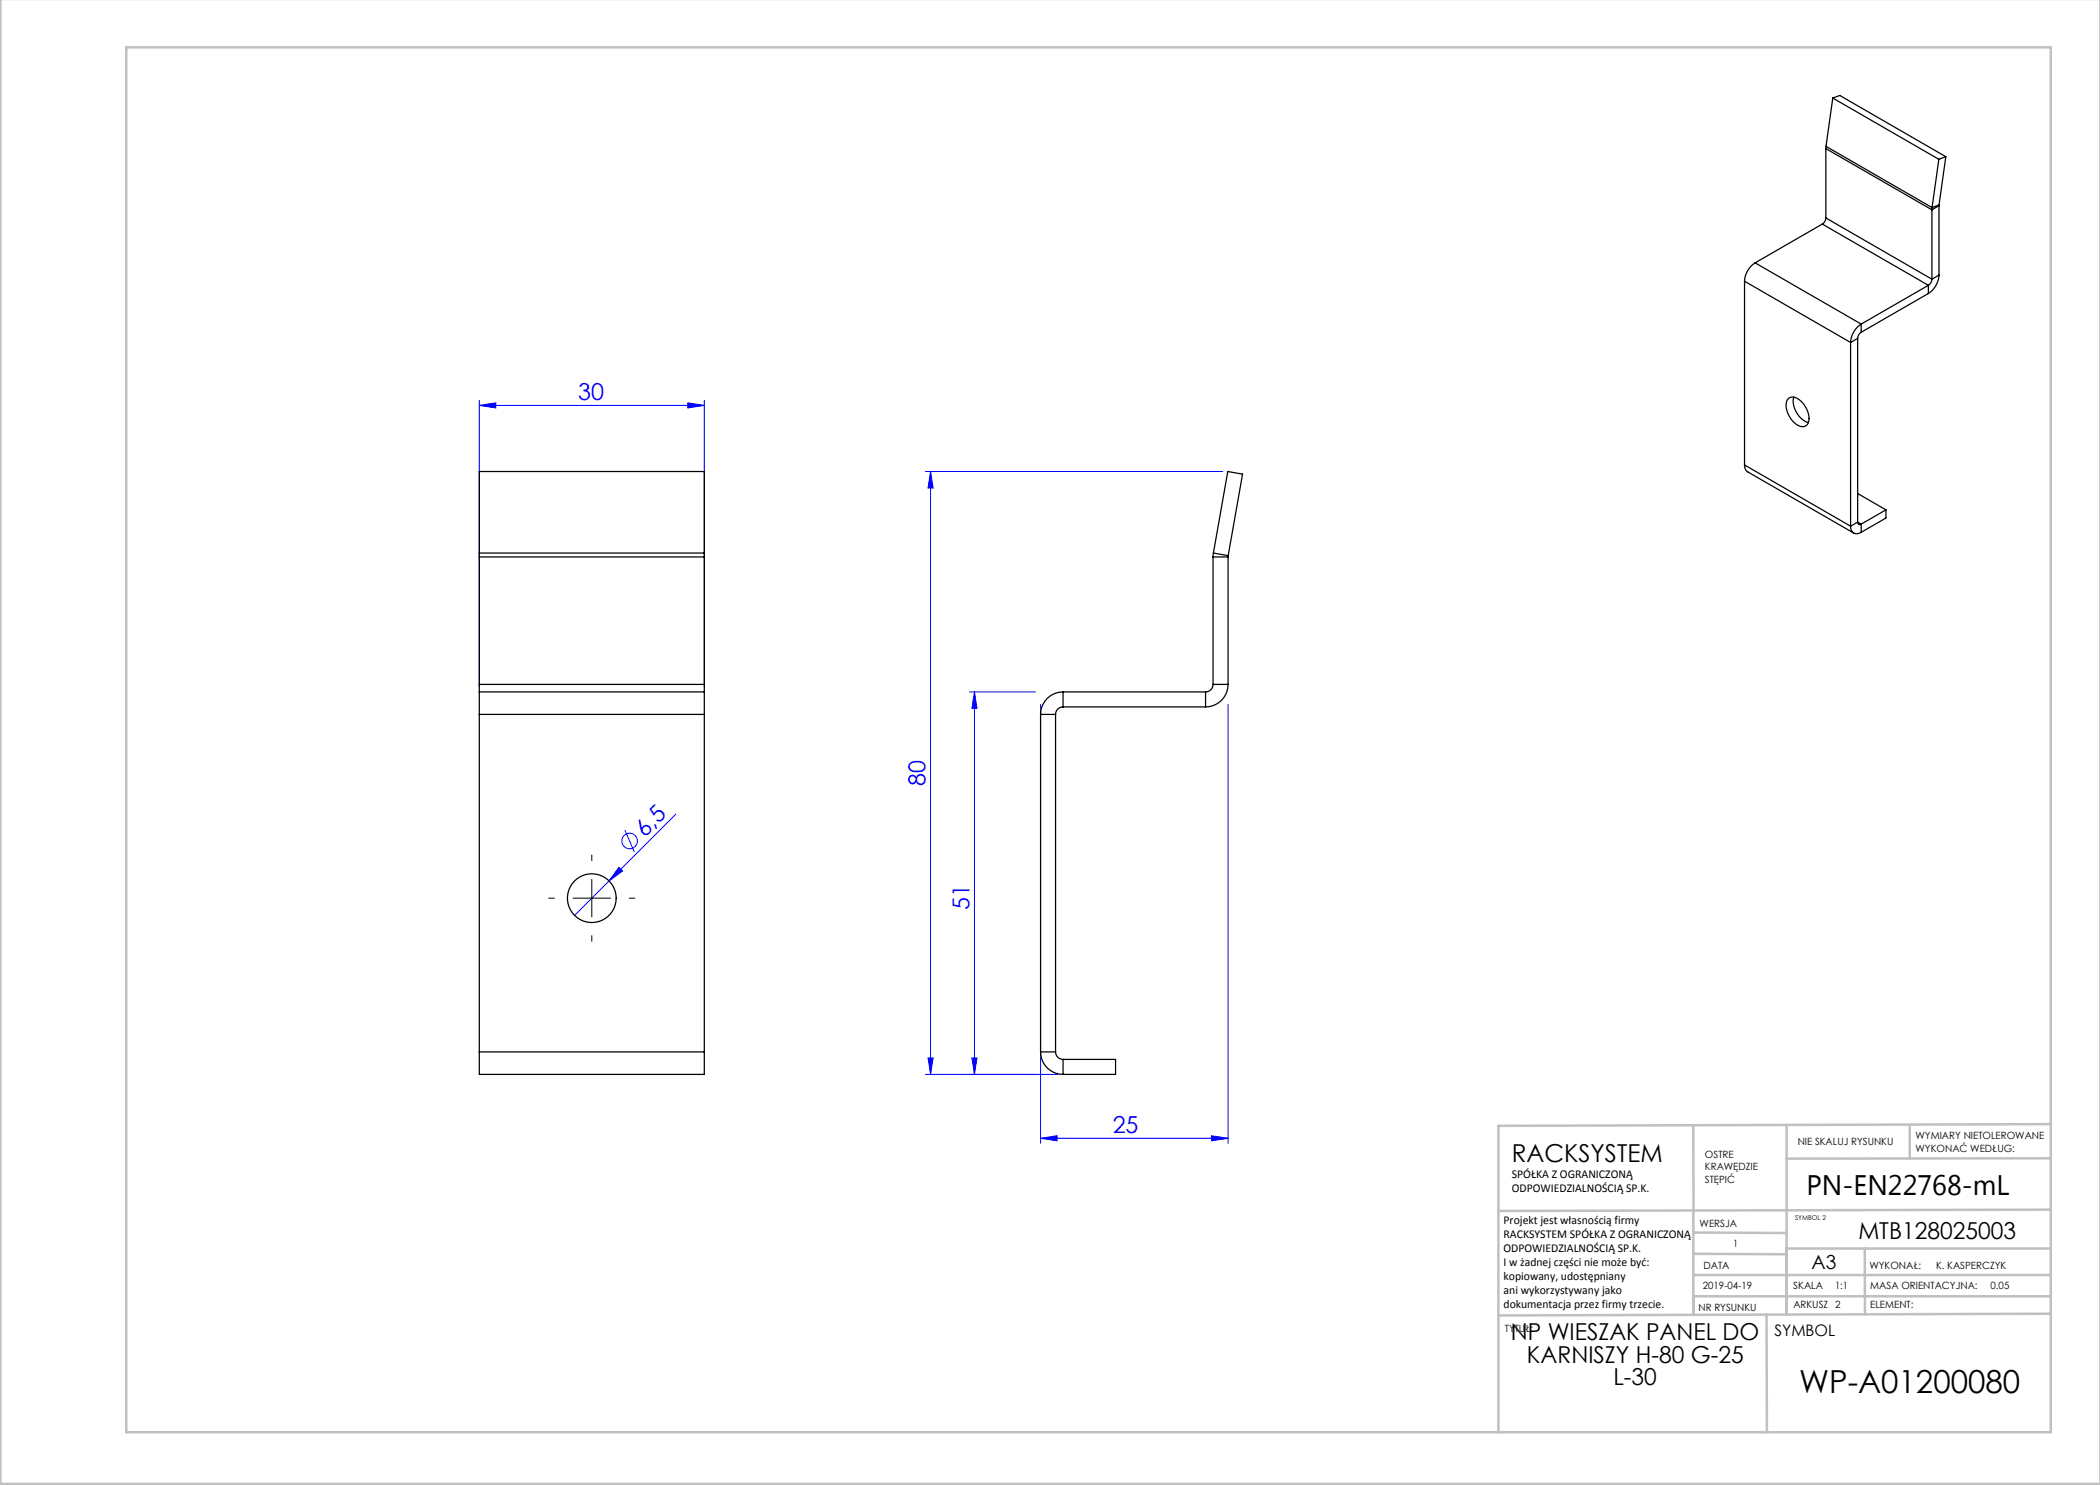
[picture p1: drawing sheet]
<svg xmlns="http://www.w3.org/2000/svg" width="420mm" height="297mm" viewBox="0 0 420 297" stroke-linecap="round" stroke-linejoin="round" font-family="sans-serif">
<g fill="none" stroke="#00f" stroke-width=".2">
<path d="M95.9 81.1l3.3-.5v1zM95.9 80.1v57.3M95.9 81.1h45M137.6 80.6l3.3 .5-3.3 .5zM140.9 80.1v57.3M185.1 94.3h59.5M186.1 94.3l.5 3.3h-1zM186.1 94.3v120.6M193.9 138.4h13.2M194.9 138.4v76.5M194.9 138.4l.5 3.3h-1zM208.1 140.9v87.8"/>
<path d="M245.6 140.9v87.8M123.8 173.5l.7 .7-2.7 2zM125 166l1.9 4.4M135.2 162.8l-20.3 20.3M185.1 214.9h26.5M185.6 211.6h1l-.5 3.3zM194.4 211.6h1l-.5 3.3zM208.1 227.7l3.3-.5v1zM208.1 227.7h37.5M242.3 227.2l3.3 .5-3.3 .5z"/>
<circle cx="125.9" cy="168.2" r="1.56"/>
</g>
<g fill="none" stroke="#c0c0c0" stroke-width=".5">
<path d="M.1 -.1v296.9h419.9M25.2 9.5h385v276.9h-385zM338.7 225.2v16.9M357.3 225v37.9M382 225.4v6.3M410.1 224.8l-110.4 .4v61.2M410.1 231.7h-52.8M338.7 259.3h71.5M338.7 255h71.5M338.7 250.8l18.6 .1M338.7 246.5l18.6 .1M338.7 242.1v20.9"/>
<path d="M373 249.7v13.2M410.1 241.9l-110.4 .3M410.2 249.7h-52.9v13.2M353.3 262.9l.1 23.5M410.2 262.7l-110.5 .4"/>
</g>
<path d="M109.7 179.6h1.2M114.6 179.6h7.5M118.4 171v1.1M118.4 175.9v7.5M125.9 179.6h1.1M118.4 187.1v1.2" fill="none" stroke="#000" stroke-width=".2"/>
<g fill="#00f">
<path d="M123.8 173.5l.7 .7-2.7 2z"/>
<path d="M95.9 81.1l3.3-.5v1zM137.6 80.6l3.3 .5-3.3 .5z"/>
<path d="M242.3 227.2l3.3 .5-3.3 .5zM208.1 227.7l3.3-.5v1z"/>
<path d="M194.4 211.6h1l-.5 3.3zM194.9 138.4l.5 3.3h-1z"/>
<path d="M186.1 94.3l.5 3.3h-1zM185.6 211.6h1l-.5 3.3z"/>
</g>
<g fill="none" stroke="#000" stroke-width=".25">
<path d="M366.6 19.6l21.2 12.3M366.6 19.6l-1.4 9.7M366.6 19.6l1.3-.5 21.3 12.2M365.2 29.7l21.2 12.3M365.2 29.7v13.9M365.2 29.3v.4M365.2 29.3l21.2 12.2M387.8 31.9l-1.4 9.6M389.2 31.3l-1.4 .6M389.2 31.3l-1.4 9.7M348.9 56.2l21.2 12.3M348.9 56.2v36.8"/>
<path d="M351 52.6a4.7 4.7 0 0 0-2.1 3.6M351 52.6l21.2 12.2M364.5 44.8l-13.5 7.8M364.5 44.8l21.2 12.3M365.2 43.6a1.56 1.56 0 0 1-.7 1.2M365.2 43.6l21.2 12.2M385.7 58.7l-13.5 7.8M385.7 57.1l-13.5 7.7M385.7 57.1v1.6M386.4 55.8a1.56 1.56 0 0 1-.7 1.3M386.4 42v13.8M386.4 41.5v.5"/>
<path d="M387.8 55a4.7 4.7 0 0 1-2.1 3.7M387.8 41.1l-1.4 .9M387.8 41.1v13.9M387.8 55l-1.4 .8M387.8 41v.1M387.8 41l-1.4 .5M357.7 79.7a1.81 1.81 0 0 1 2.5 .6 4.4 4.4 0 0 1 1.4 4.4 1.44 1.44 0 0 1-2.3 .2 4.4 4.4 0 0 1-1.8-4.9zM358.8 79.4a4.6 4.6 0 0 0 2.9 5.1M370.1 68.5v36.7M371.5 67.7l-1.4 .8M371.5 67.7v36.7M372.2 64.8a4.7 4.7 0 0 0-2.1 3.7"/>
<path d="M372.2 66.5a1.56 1.56 0 0 0-.7 1.2M372.2 64.8v1.7M348.9 93l.2 1 .4 .4 21.2 12.2M348.9 93l21.2 12.2M371.5 98.7l5.7 3.3M95.9 110.6v.8M95.9 110.6v-16.3h45v16.3M95.9 111.4v25.5M95.9 111.4h45M95.9 110.6h45M140.9 110.6v.8M140.9 111.4v25.5"/>
<path d="M242.6 111.4h3M242.6 111.4v25.5M242.7 110.6l-.1 .8M242.7 110.6l2.9-16.3 2.9 .5-2.9 16.3M242.7 110.6l2.9 .5M245.6 111.4v25.5M245.6 111.1v.3M370.1 105.2a1.29 1.29 0 0 0 .6 1.4 1.29 1.29 0 0 0 1.5-.1M371.5 104.4a.43 .43 0 0 0 .2 .5 .43 .43 0 0 0 .5-.1M371.5 104.4l-1.4 .8M371.5 104.4l.7 .4M372.2 104.8v1.7"/>
<path d="M377.2 102v1.6l-5 2.9M377.2 102l-5 2.8M95.9 138.4v4.5M95.9 136.9v1.5M95.9 138.4h45M95.9 136.9h45M140.9 138.4v4.5M140.9 136.9v1.5M212.6 138.4a4.5 4.5 0 0 0-4.5 4.5M212.6 138.4h28.5M212.6 138.4v3M241.1 138.4v3"/>
<path d="M242.6 136.9a1.5 1.5 0 0 1-1.5 1.5M242.6 136.9h3M245.6 136.9a4.5 4.5 0 0 1-4.5 4.5M95.9 142.9h45M95.9 142.9v67.5M140.9 142.9v67.5M208.1 142.9h3M208.1 142.9v67.5M211.1 142.9v67.5M212.6 141.4a1.5 1.5 0 0 0-1.5 1.5M212.6 141.4h28.5M95.9 210.4v4.5h45v-4.5"/>
<path d="M95.9 210.4h45M208.1 210.4a4.5 4.5 0 0 0 4.5 4.5M208.1 210.4h3M211.1 210.4a1.5 1.5 0 0 0 1.5 1.5M212.6 211.9h10.5v3h-10.5M212.6 211.9v3"/>
<circle cx="118.4" cy="179.6" r="4.9"/>
</g>
<text font-size="6.3" x="359.8" y="278.5">WP-A01200080</text>
<text font-size="5.6" x="361.3" y="239.1">PN-EN22768-mL</text>
<text font-size="4.9" x="302.4" y="232.4">RACKSYSTEM</text>
<g font-size="4.7" fill="#00f">
<text x="115.6" y="80.1">30</text>
<text x="185.1" y="157.2" transform="rotate(-90 185.1 157.2)">80</text>
<text x="128.9" y="167.6" transform="rotate(-45 128.9 167.6)">6,5</text>
<text x="193.9" y="182" transform="rotate(-90 193.9 182)">51</text>
<text x="222.5" y="226.6">25</text>
</g>
<g font-size="4.7">
<text x="371.7" y="247.8">MTB128025003</text>
<text x="302.2" y="268.1">NP WIESZAK PANEL DO</text>
<text x="305.4" y="272.6">KARNISZY H-80 G-25</text>
<text x="322.7" y="277.1">L-30</text>
</g>
<text font-size="3.9" x="362.3" y="253.8">A3</text>
<text font-size="3.2" x="354.9" y="267.2">SYMBOL</text>
<g font-size="2.4">
<text x="302.4" y="235.6">SPÓŁKA Z OGRANICZONĄ</text>
<text x="302.4" y="238.4">ODPOWIEDZIALNOŚCIĄ SP.K.</text>
<text x="300.7" y="244.7">Projekt jest własnością firmy</text>
<text x="300.7" y="247.5">RACKSYSTEM SPÓŁKA Z OGRANICZONĄ</text>
<text x="300.7" y="250.3">ODPOWIEDZIALNOŚCIĄ SP.K.</text>
<text x="300.7" y="253.1">I w żadnej części nie może być:</text>
<text x="300.7" y="256">kopiowany, udostępniany</text>
<text x="300.7" y="258.8">ani wykorzystywany jako</text>
<text x="300.7" y="261.6">dokumentacja przez firmy trzecie.</text>
</g>
<g font-size="2">
<text x="383.1" y="227.9">WYMIARY NIETOLEROWANE</text>
<text x="341" y="231.6">OSTRE</text>
<text x="359.5" y="228.9">NIE SKALUJ RYSUNKU</text>
<text x="383.1" y="230.4">WYKONAĆ WEDŁUG:</text>
<text x="341" y="234.1">KRAWĘDZIE</text>
<text x="341" y="236.6">STĘPIĆ</text>
<text x="339.9" y="245.4">WERSJA</text>
<text x="346.6" y="249.5">1</text>
<text x="340.6" y="257.7">2019-04-19</text>
<text x="340.7" y="253.8">DATA</text>
<text x="358.7" y="257.7">SKALA</text>
<text x="367" y="257.7">1:1</text>
<text x="373.9" y="253.8">WYKONAŁ:</text>
<text x="374.1" y="257.7">MASA ORIENTACYJNA:</text>
<text x="387.2" y="253.8">K. KASPERCZYK</text>
<text x="398.1" y="257.7">0.05</text>
<text x="339.7" y="262.3">NR RYSUNKU</text>
<text x="358.7" y="261.7">ARKUSZ 2</text>
<text x="374.1" y="261.7">ELEMENT:</text>
<text x="301" y="266.4">TYTUŁ:</text>
</g>
<text font-size="1.3" x="359" y="244">SYMBOL 2</text>
</svg>
